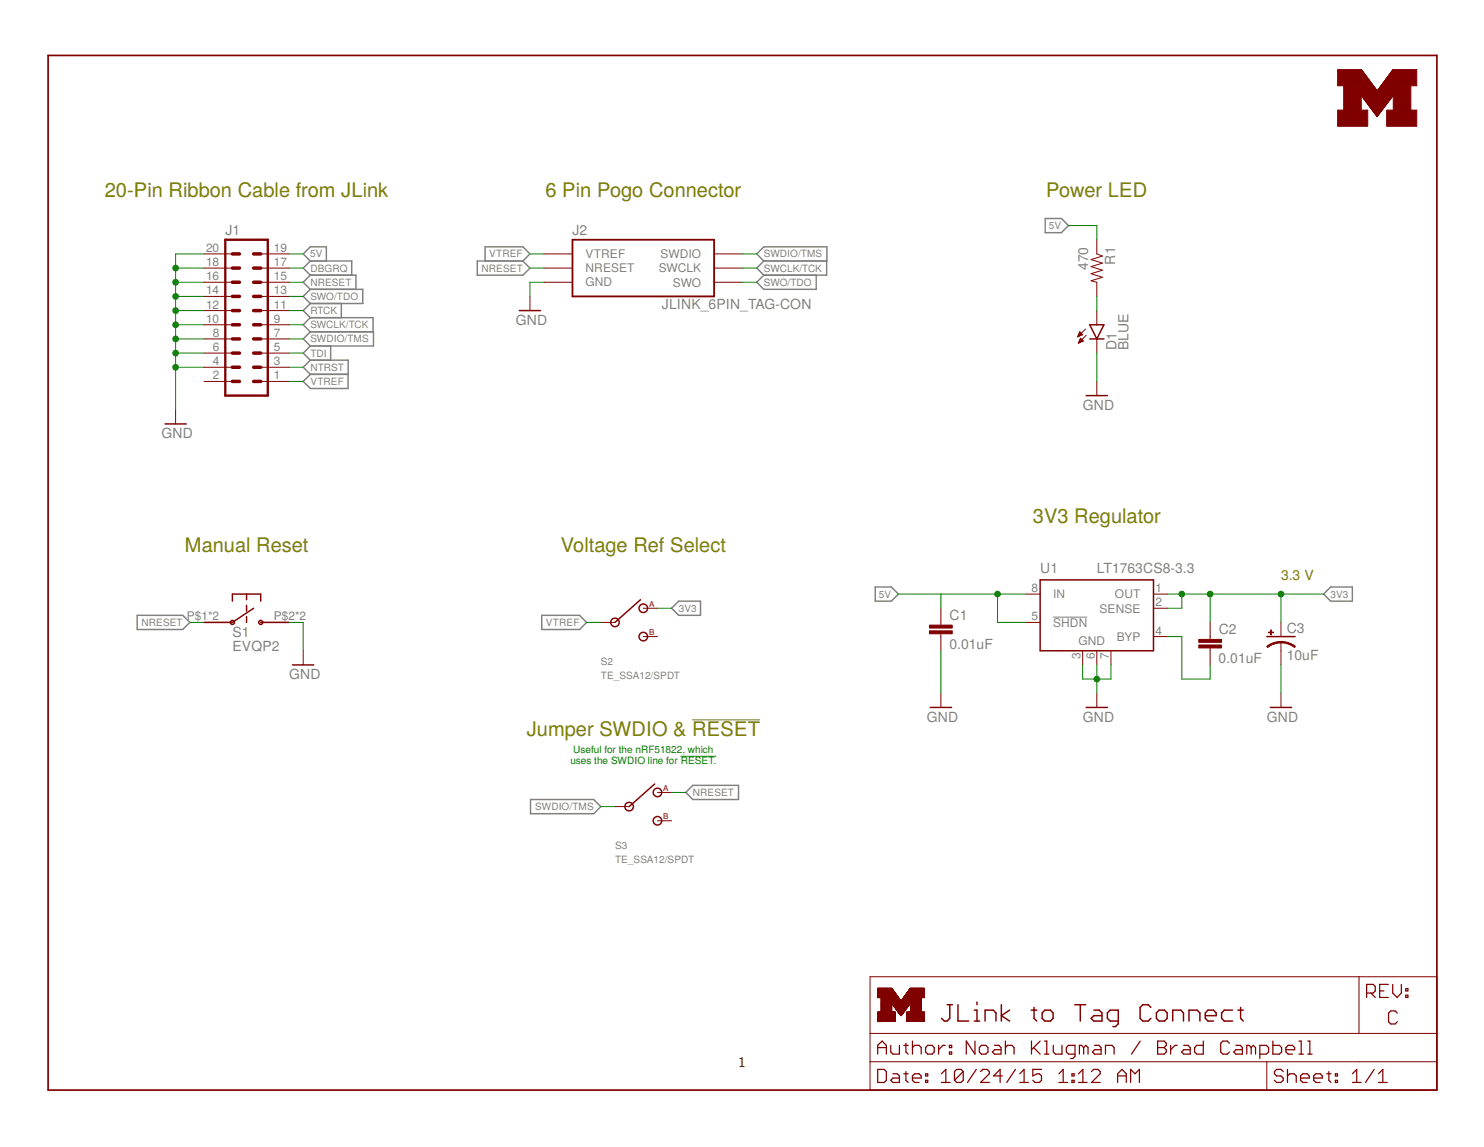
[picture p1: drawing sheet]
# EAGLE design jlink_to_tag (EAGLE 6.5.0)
AUTHOR: Noah Klugman / Brad Campbell; REV: C; TITLE: JLink to Tag Connect
FRAME1 (LETTER_L): HEIGHT: 8.5in; WIDTH: 11in

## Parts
C1  0.01uF  C-EUC0603  [C0603]
C2  0.01uF  C-EUC0603  [C0603]
C3  10uF  CAP_POL1206  [EIA3216]
D1  BLUE  LED-BLUE0603  [LED-0603]
J1  ML20  [ML20]
J2  JLINK_6PIN_TAG-CON  [2X3_MALE_SHROUDED_0.100]
LOGO1  UMICH_SOLID_SMALL+  [UMICH_SOLID_100MIL]
R1  470  RESISTOR0603-RES  [0603-RES]
S1  EVQP2  [EVQP2]
S2  TE_SSA12/SPDT  [TE_SSA12/SPDT]
S3  TE_SSA12/SPDT  [TE_SSA12/SPDT]
U1  LT1763CS8-3.3  [SOIC8]

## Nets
3V3: C2.1 C3.A(+) S2.1(A) U1.1(OUT) U1.2(SENSE)
5V: C1.1 J1.19 R1.1 U1.5(!SHDN) U1.8(IN)
DBGRQ: J1.17
GND: C1.2 C3.C(-) D1.C J1.4 J1.6 J1.8 J1.10 J1.12 J1.14 J1.16 J1.18 J1.20 J2.5(GND) S1.P$2 S1.P$4 U1.3(GND) U1.6(GND) U1.7(GND)
N$3: D1.A R1.2
N$4: C2.2 U1.4(BYP)
NRESET: J1.15 J2.3(NRESET) S1.P$1 S1.P$3 S3.1(A)
NTRST: J1.3
RTCK: J1.11
SWCLK/TCK: J1.9 J2.4(SWCLK)
SWDIO/TMS: J1.7 J2.2(SWDIO) S3.IN
SWO/TDO: J1.13 J2.6(SWO)
TDI: J1.5
VTREF: J1.1 J2.1(VTREF) S2.IN
Unconnected: J1.2 S2.2(B) S3.2(B)

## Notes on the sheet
- 20-Pin Ribbon Cable from JLink | 6 Pin Pogo Connector | Power LED
- 3V3 Regulator
- Manual Reset | Voltage Ref Select
- 3.3 V
- Jumper SWDIO & !RESET
- Useful for the nRF51822, which
  uses the SWDIO line for !RESET.

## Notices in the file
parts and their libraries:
SparkFun-Passives: Licensing: Creative Commons ShareAlike 4.0 International - https://creativecommons.org/licenses/by-sa/4.0
